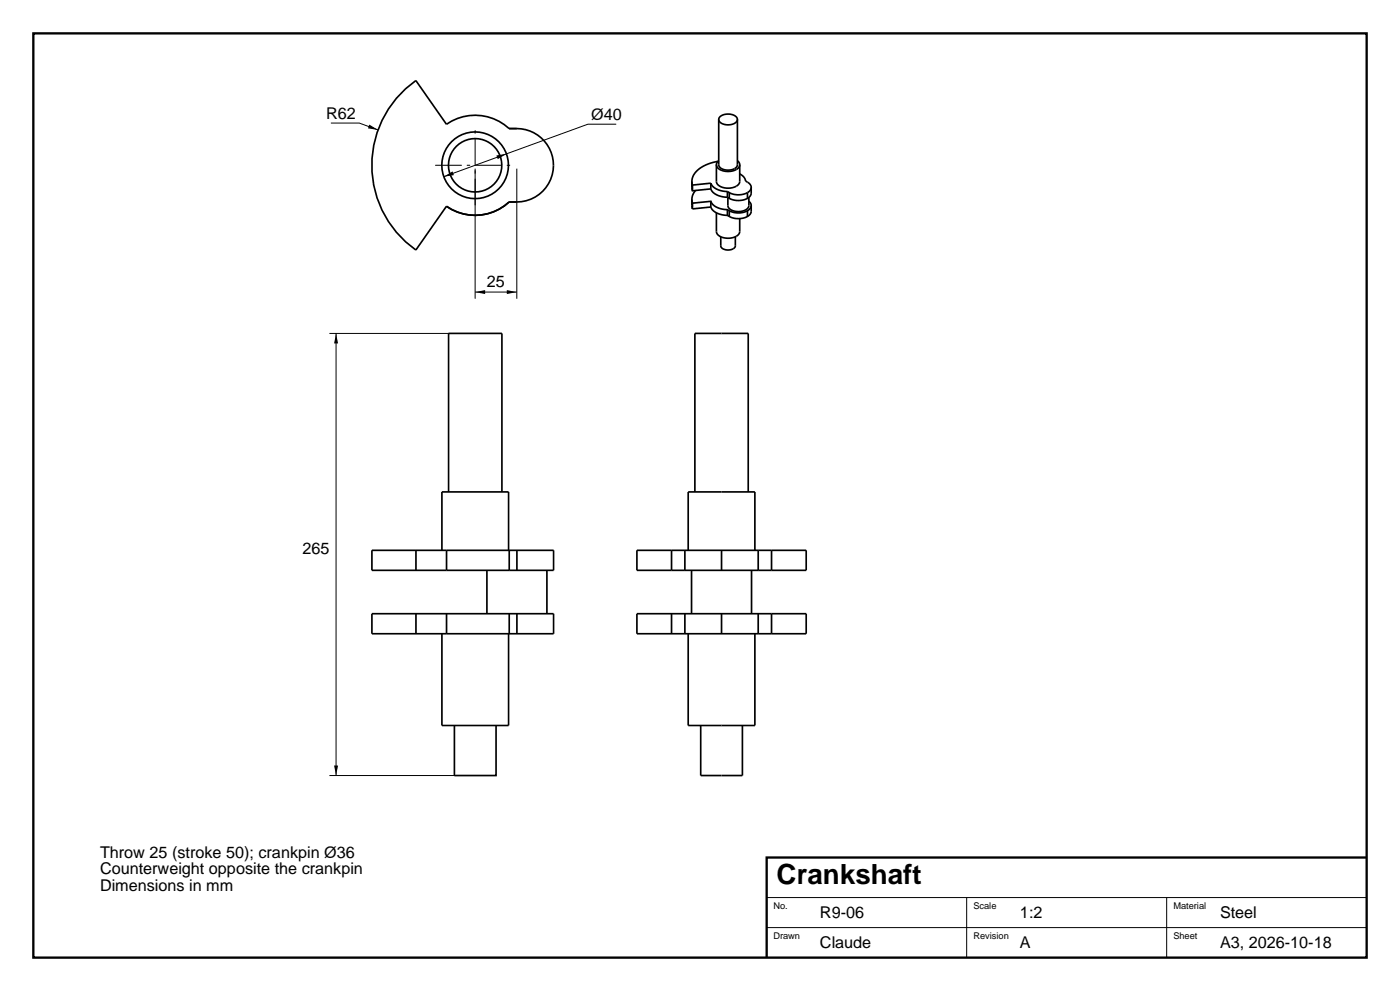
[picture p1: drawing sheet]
<svg xmlns="http://www.w3.org/2000/svg" width="420mm" height="297mm" viewBox="0 0 420 297" stroke-linecap="round" stroke-linejoin="round" font-family="sans-serif">
<path d="M10 10h400v277h-400zM410 257h-180v30" fill="none" stroke="#000" stroke-width=".7" stroke-linecap="butt"/>
<path d="M99.3 36.9h8.5l5.6 2M184.9 37.2h-8.5l-43.3 15.8M142.5 50.5v39M155 50.5v39M98.8 99.9h50.8M100.8 99.9v132.5M142.5 87.5h12.5M98.8 232.4h49M230 269h180M230 278h180M290 269v18M350 269v18" fill="none" stroke="#000" stroke-width=".3"/>
<g fill="none" stroke="#000" stroke-width=".5">
<path d="M121.7 26.6l3.1-2.5 9.1 13.1a15 15 0 0 1 18.8 1.3 11.5 11.5 0 0 1 12.6 7.1 11 11 0 0 1-10.3 14.9h-2.3a15 15 0 0 1-18.8 1.3l-9.1 13.1a31 31 0 0 1-3.1-48.3zM215.6 35.8v13.6a3.1 3.1 0 0 0 4.1 1.4l1-.5 .5-.8v-13.7M216 35a3.8 3.8 0 0 1 5.1 .4l.1 .6-.3 .6a3.7 3.7 0 0 1-5.2-.5l-.1-.5zM207.6 54.4l.1 2.8 5.5-.6M207.6 59.8l.1 2.8M207.7 55.5v1.7M208.6 57.1l-.9 1.9v1.9l5.5-.6a5.1 5.1 0 0 0 5 2.5 5.9 5.9 0 0 0 4.3 .9l1.7-.5 1-.9 .1-1-.6-1M213.2 56.6a5.2 5.2 0 0 0 5 2.5M213.2 54.9a5.2 5.2 0 0 0 5 2.5M213.2 54.9l-5.5 .6M213.2 54.9v1.7M214.9 49.4v5a3.4 3.4 0 0 0 4.2 2 2.85 2.85 0 0 0 2.8-1.7v-5.3"/>
<path d="M215.4 48.4a9.1 9.1 0 0 0-7.7 5l-.1 1.1 .1 1M215.6 48.2l-.5 .6a1.5 1.5 0 0 0 1.1 2.1 4.4 4.4 0 0 0 5.5-.9l.2-.9-.7-.9M218.2 57.4a5.9 5.9 0 0 0 4.1 .9l1.9-.6M218.2 57.4v1.7M218.8 57.7v1.8M221.9 52.1l1.2 .9 .6 1.3 .9 .6 .6 .7v1.1l-1 1M224.2 57.7v1.8M224.7 59.2v2.4a3.2 3.2 0 0 1-4 1.7 2.34 2.34 0 0 1-2.3-1.7v-2.4M225.4 56.2l-.1 2-.6 .9a5.8 5.8 0 0 1-5.9 .4l-.6-.4M207.7 60.9v1.7M213.2 60.3v1.7M213.2 62l-5.5 .6"/>
<path d="M214.9 63.8v5.6a3.4 3.4 0 0 0 4.2 2 2.84 2.84 0 0 0 2.8-1.7v-4.2M216.2 71v2.7a2.61 2.61 0 0 0 3.8 .8l.6-.7v-2.8M218.2 62.8v1.8M218.8 63.2v1.7M224.2 63.2v1.7M225.4 61.6l-.1 2-.6 .9a5.8 5.8 0 0 1-5.9 .4l-.6-.3a5.1 5.1 0 0 1-5-2.6M134.6 147.4v-47.5h16v47.5M208.5 147.4v-47.5h16v47.5M124.8 164.9h-13.2v6h22.4M124.8 164.9h9.2M124.8 164.9v6M132.6 164.9v-17.5h20v17.5"/>
<path d="M134 170.9h18.8M134 164.9h18.8M134 164.9v6M146.1 170.9v13M152.8 164.9h13.3v6h-13.3M152.8 164.9v6M155.1 164.9v6M164.1 170.9v13M201.5 170.9h4M201.5 164.9h4M201.5 164.9h-10.4v6h10.4M201.5 164.9v6"/>
<path d="M205.5 170.9h22M205.5 164.9h22M205.5 164.9v6M206.5 164.9v-17.5h20v17.5M207.5 170.9v13M216.5 164.9v6M225.5 170.9v13M227.5 170.9h4M227.5 164.9h4M227.5 164.9v6M231.5 164.9h10.4v6h-10.4M231.5 164.9v6"/>
<path d="M124.8 189.9h-13.2v-6h54.5v6h-32.1M124.8 183.9v6M124.8 189.9h9.2M132.6 189.9v27.5h20v-27.5M134 183.9v6M152.8 183.9v6M155.1 183.9v6M201.5 183.9v6M205.5 189.9h22M205.5 183.9v6M206.5 189.9v27.5h20v-27.5M216.5 183.9v6"/>
<path d="M227.5 189.9h4M227.5 183.9v6M231.5 183.9h-40.4v6h14.4M231.5 183.9h10.4v6h-10.4M231.5 183.9v6M136.3 217.4v15h12.5v-15M210.2 217.4v15h12.5v-15"/>
<circle cx="142.5" cy="49.5" r="10"/>
<circle cx="142.5" cy="49.5" r="8"/>
</g>
<path d="M130.5 49.5h24M142.5 61.5v-24" fill="none" stroke="#000" stroke-width=".3" stroke-dasharray="8 1.5 1 1.5" stroke-linecap="butt"/>
<path d="M110.8 37.3l2.6 1.6-3-.4zM133.1 53l2.7-1.6 .4 1.1zM148.9 46.6l3-.5-2.6 1.6zM100.8 99.9l.6 3h-1.2zM142.5 87.5l3-.6v1.2zM152 86.9l3 .6-3 .6zM100.2 229.4h1.2l-.6 3z" fill="#000"/>
<text font-size="8.3" x="233" y="265">Crankshaft</text>
<g font-size="4.9">
<text x="97.9" y="35.7">R62</text>
<text x="177.4" y="36">Ø40</text>
<text x="146.1" y="86">25</text>
<text x="90.7" y="166.2">265</text>
<text x="30" y="257">Throw 25 (stroke 50); crankpin Ø36</text>
<text x="30" y="262">Counterweight opposite the crankpin</text>
<text x="30" y="267">Dimensions in mm</text>
<text x="246" y="275">R9-06</text>
<text x="306" y="275">1:2</text>
<text x="366" y="275">Steel</text>
<text x="246" y="284">Claude</text>
<text x="306" y="284">A</text>
<text x="366" y="284">A3, 2026-10-18</text>
</g>
<g font-size="2.8">
<text x="232" y="272.5">No.</text>
<text x="292" y="272.5">Scale</text>
<text x="352" y="272.5">Material</text>
<text x="232" y="281.5">Drawn</text>
<text x="292" y="281.5">Revision</text>
<text x="352" y="281.5">Sheet</text>
</g>
</svg>
